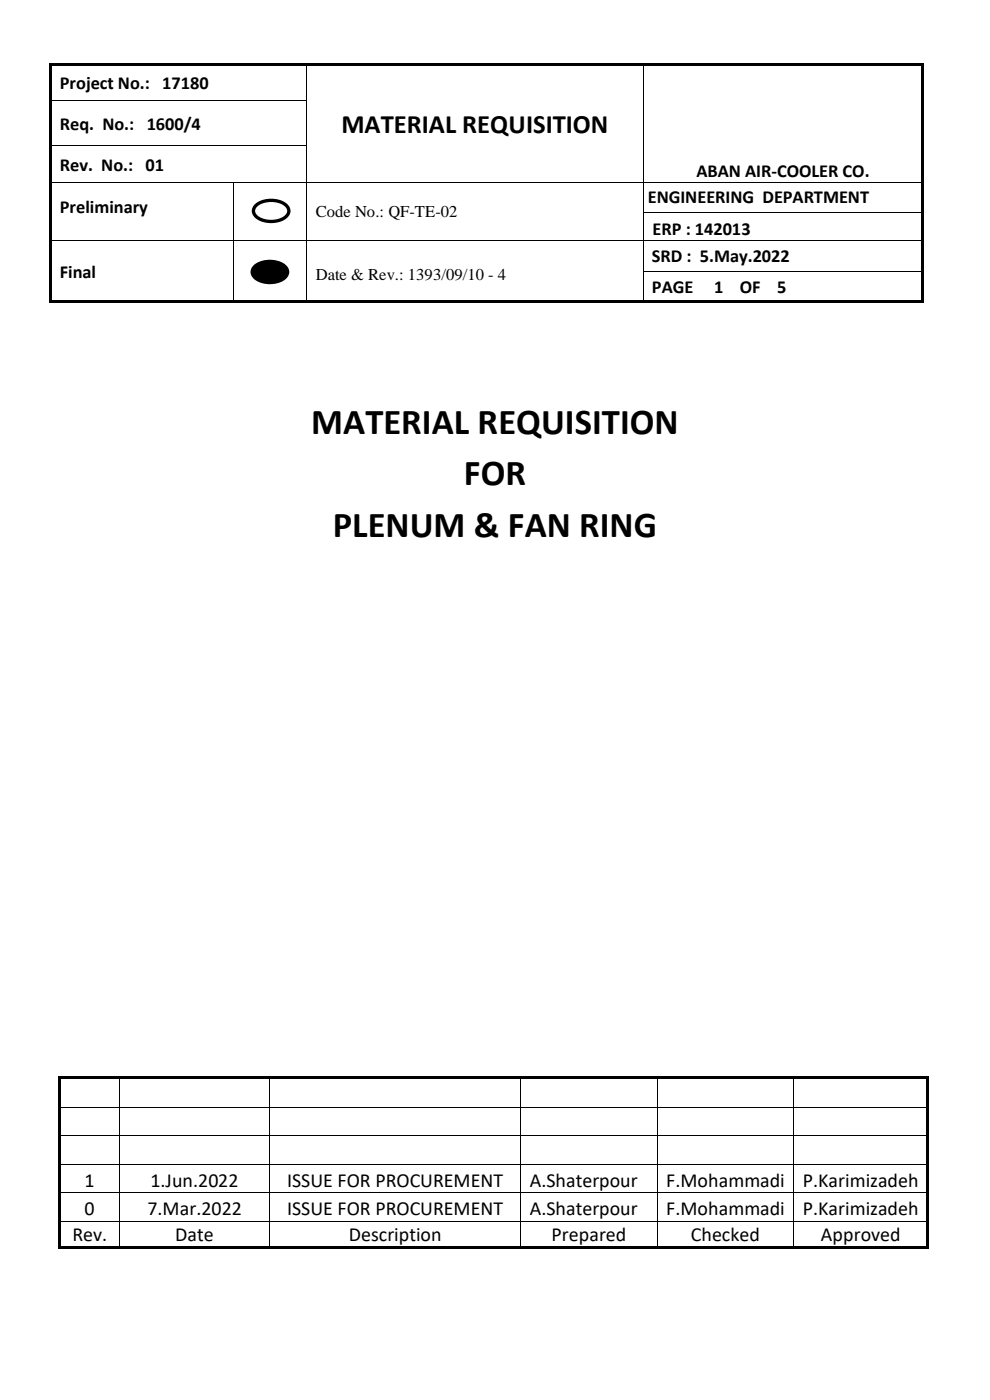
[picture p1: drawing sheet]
<svg xmlns="http://www.w3.org/2000/svg" width="210mm" height="297mm" viewBox="0 0 210 297" stroke-linecap="round" stroke-linejoin="round" font-family="sans-serif">
<g fill="#000">
<path d="M10.5 13.4h.5v.5h-.5zM11 13.4h54v.5h-54zM65 13.9h.2zM65 13.4h.5v.5h-.5zM65.5 13.4h70.9v.5h-70.9zM136.4 13.9h.2zM136.4 13.4h.5v.5h-.5zM136.9 13.4h58.6v.5h-58.6zM195.5 13.4h.5v.5h-.5zM10.5 38.6h.5v.2h-.5zM49.4 38.6h.1v.2h-.1zM65 21.3h.2v.5h-.2z"/>
<path d="M65 30.7h.2v.6h-.2zM65 38.6h.2v.2h-.2zM136.4 21.3h.2v.5h-.2zM136.4 30.7h.2v.6h-.2zM136.4 38.6h.2v.2h-.2zM195.5 38.6h.5v.2h-.5zM10.5 44.9h.5v.2h-.5zM10.5 50.9h.5v.2h-.5zM10.5 57.5h.5v.2h-.5zM49.4 44.9h.1v.2h-.1zM49.4 50.9h.1v.2h-.1zM49.4 57.5h.1v.2h-.1z"/>
<path d="M65 44.9h.2v.2h-.2zM65 50.9h.2v.2h-.2zM65 57.5h.2v.2h-.2zM136.4 44.9h.2v.2h-.2zM136.4 50.9h.2v.2h-.2zM136.4 57.5h.2v.2h-.2zM195.5 44.9h.5v.2h-.5zM195.5 50.9h.5v.2h-.5zM195.5 57.5h.5v.2h-.5zM10.5 63.8h.5v.5h-.5zM11 63.8h38.4v.5h-38.4zM49.4 63.8h.5v.5h-.5z"/>
<path d="M49.9 63.8h15.1v.5h-15.1zM65 63.8h.5v.5h-.5zM65.5 63.8h70.9v.5h-70.9zM136.4 63.8h.5v.5h-.5zM136.9 63.8h58.6v.5h-58.6zM195.5 63.8h.5v.5h-.5z"/>
</g>
<g fill="#000">
<path d="M10.5 13.9h.5v7.4h-.5z" fill-rule="evenodd"/>
<path d="M10.5 21.3h.5v.5h-.5z" fill-rule="evenodd"/>
<path d="M10.5 21.8h.5v8.9h-.5z" fill-rule="evenodd"/>
<path d="M10.5 30.7h.5v.6h-.5z" fill-rule="evenodd"/>
<path d="M10.5 31.3h.5v7.3h-.5z" fill-rule="evenodd"/>
<path d="M195.5 13.9h.5v7.4h-.5z" fill-rule="evenodd"/>
<path d="M195.5 21.3h.5v.5h-.5z" fill-rule="evenodd"/>
<path d="M195.5 21.8h.5v8.9h-.5z" fill-rule="evenodd"/>
<path d="M195.5 30.7h.5v.6h-.5z" fill-rule="evenodd"/>
<path d="M195.5 31.3h.5v7.3h-.5z" fill-rule="evenodd"/>
<path d="M10.5 38.8h.5v6.1h-.5z" fill-rule="evenodd"/>
<path d="M10.5 45.1h.5v5.8h-.5z" fill-rule="evenodd"/>
<path d="M10.5 51.1h.5v6.4h-.5z" fill-rule="evenodd"/>
<path d="M53.9 56.7a5.2 5.2 0 0 1 6.7 0 1.73 1.73 0 0 1-1 2.7 5.3 5.3 0 0 1-5.7-.7 1.46 1.46 0 0 1 0-2z" fill-rule="evenodd"/>
<path d="M195.5 38.8h.5v6.1h-.5z" fill-rule="evenodd"/>
<path d="M195.5 45.1h.5v5.8h-.5z" fill-rule="evenodd"/>
<path d="M195.5 51.1h.5v6.4h-.5z" fill-rule="evenodd"/>
<path d="M10.5 57.7h.5v6.1h-.5z" fill-rule="evenodd"/>
<path d="M195.5 57.7h.5v6.1h-.5z" fill-rule="evenodd"/>
</g>
<g fill="none" stroke="#000" stroke-width=".21">
<path d="M65.1 13.9v7.4M136.5 13.9v7.4M11 21.3h54M11 30.8h54M11 38.7h38.4M49.4 38.8v6.1M49.5 38.7h15.5M65.1 21.8v8.9M65.1 31.3v7.3M65.1 38.8v6.1M65.2 38.7h71.2M136.5 21.8v8.9"/>
<path d="M136.5 31.3v7.3M136.5 38.8v6.1M136.6 38.7h58.9M11 51h38.4M49.4 45.1v5.8M49.4 51.1v6.4M49.4 57.7v6.1M49.5 51h15.5M65.1 45.1v5.8M65.1 51.1v6.4M65.1 57.7v6.1M65.2 51h71.2"/>
<path d="M136.5 45.1v5.8M136.5 51.1v6.4M136.5 57.7v6.1M136.6 45h58.9M136.6 51h58.9M136.6 57.6h58.9"/>
</g>
<path d="M53.9 56.7a5.2 5.2 0 0 1 6.7 0 1.73 1.73 0 0 1-1 2.7 5.3 5.3 0 0 1-5.7-.7 1.46 1.46 0 0 1 0-2z" fill="none" stroke="#000" stroke-width=".71" stroke-linecap="butt"/>
<path d="M54.1 43.8a5.2 5.2 0 0 1 6.8 0 1.73 1.73 0 0 1-1 2.7 5.3 5.3 0 0 1-5.8-.8 1.46 1.46 0 0 1 0-1.9z" fill-rule="evenodd" fill="#fff"/>
<path d="M54.1 43.8a5.2 5.2 0 0 1 6.8 0 1.73 1.73 0 0 1-1 2.7 5.3 5.3 0 0 1-5.8-.8 1.46 1.46 0 0 1 0-1.9z" fill="none" stroke="#000" stroke-width=".71" stroke-linecap="butt"/>
<g fill="#000">
<path d="M12.4 228.4h.6v.6h-.6z" fill-rule="evenodd"/>
<path d="M12.4 228.4h.6v.5h-.6z" fill-rule="evenodd"/>
<path d="M12.4 229h.6v5.8h-.6z" fill-rule="evenodd"/>
<path d="M13 228.4h12.3v.5h-12.3z" fill-rule="evenodd"/>
<path d="M25.3 228.4h.5v.5h-.5z" fill-rule="evenodd"/>
<path d="M25.8 228.4h31.3v.5h-31.3z" fill-rule="evenodd"/>
<path d="M57.1 228.4h.5v.5h-.5z" fill-rule="evenodd"/>
<path d="M57.6 228.4h52.8v.5h-52.8z" fill-rule="evenodd"/>
<path d="M110.4 228.4h.5v.5h-.5z" fill-rule="evenodd"/>
<path d="M110.9 228.4h28.5v.5h-28.5z" fill-rule="evenodd"/>
<path d="M139.4 228.4h.5v.5h-.5z" fill-rule="evenodd"/>
<path d="M139.9 228.4h28.4v.5h-28.4z" fill-rule="evenodd"/>
<path d="M168.3 228.4h.5v.5h-.5z" fill-rule="evenodd"/>
<path d="M168.8 228.4h27.8v.5h-27.8z" fill-rule="evenodd"/>
<path d="M196.6 228.4h.5v.6h-.5z" fill-rule="evenodd"/>
<path d="M196.6 228.4h.5v.5h-.5z" fill-rule="evenodd"/>
<path d="M196.6 229h.5v5.8h-.5z" fill-rule="evenodd"/>
<path d="M12.4 235h.6v5.9h-.6z" fill-rule="evenodd"/>
<path d="M12.4 241h.6v5.9h-.6z" fill-rule="evenodd"/>
<path d="M12.4 247.1h.6v5.9h-.6z" fill-rule="evenodd"/>
<path d="M12.4 253.2h.6v5.8h-.6z" fill-rule="evenodd"/>
<path d="M196.6 235h.5v5.9h-.5z" fill-rule="evenodd"/>
<path d="M196.6 241h.5v5.9h-.5z" fill-rule="evenodd"/>
<path d="M196.6 247.1h.5v5.9h-.5z" fill-rule="evenodd"/>
<path d="M196.6 253.2h.5v5.8h-.5z" fill-rule="evenodd"/>
<path d="M12.4 259.2h.6v5.2h-.6z" fill-rule="evenodd"/>
<path d="M12.4 264.4h.6v.5h-.6z" fill-rule="evenodd"/>
<path d="M12.4 264.4h.6v.5h-.6z" fill-rule="evenodd"/>
<path d="M13 264.4h12.3v.5h-12.3z" fill-rule="evenodd"/>
<path d="M25.3 264.4h.5v.5h-.5z" fill-rule="evenodd"/>
<path d="M25.8 264.4h31.3v.5h-31.3z" fill-rule="evenodd"/>
<path d="M57.1 264.4h.5v.5h-.5z" fill-rule="evenodd"/>
<path d="M57.6 264.4h52.8v.5h-52.8z" fill-rule="evenodd"/>
<path d="M110.4 264.4h.5v.5h-.5z" fill-rule="evenodd"/>
<path d="M110.9 264.4h28.5v.5h-28.5z" fill-rule="evenodd"/>
<path d="M139.4 264.4h.5v.5h-.5z" fill-rule="evenodd"/>
<path d="M139.9 264.4h28.4v.5h-28.4z" fill-rule="evenodd"/>
<path d="M168.3 264.4h.5v.5h-.5z" fill-rule="evenodd"/>
<path d="M168.8 264.4h27.8v.5h-27.8z" fill-rule="evenodd"/>
<path d="M196.6 259.2h.5v5.2h-.5z" fill-rule="evenodd"/>
<path d="M196.6 264.4h.5v.5h-.5z" fill-rule="evenodd"/>
<path d="M196.6 264.4h.5v.5h-.5z" fill-rule="evenodd"/>
</g>
<g fill="#000">
<path d="M12.4 234.8h.6v.2h-.6zM25.3 228.9l.2 .1zM25.3 234.8h.2v.2h-.2zM57.1 228.9l.1 .1zM57.1 234.8h.1v.2h-.1zM110.4 228.9l.2 .1zM110.4 234.8h.2v.2h-.2zM139.4 228.9l.1 .1zM139.4 234.8h.1v.2h-.1zM168.3 228.9l.1 .1zM168.3 234.8h.1v.2h-.1zM196.6 234.8h.5v.2h-.5z"/>
<path d="M12.4 240.9h.6v.1h-.6zM12.4 246.9h.6v.2h-.6zM12.4 253h.6v.2h-.6zM12.4 259h.6v.2h-.6zM25.3 240.9h.2v.1h-.2zM25.3 246.9h.2v.2h-.2zM25.3 253h.2v.2h-.2zM25.3 259h.2v.2h-.2zM57.1 240.9h.1v.1h-.1zM57.1 246.9h.1v.2h-.1zM57.1 253h.1v.2h-.1zM57.1 259h.1v.2h-.1z"/>
<path d="M110.4 240.9h.2v.1h-.2zM110.4 246.9h.2v.2h-.2zM110.4 253h.2v.2h-.2zM110.4 259h.2v.2h-.2zM139.4 240.9h.1v.1h-.1zM139.4 246.9h.1v.2h-.1zM139.4 253h.1v.2h-.1zM139.4 259h.1v.2h-.1zM168.3 240.9h.1v.1h-.1zM168.3 246.9h.1v.2h-.1zM168.3 253h.1v.2h-.1zM168.3 259h.1v.2h-.1z"/>
<path d="M196.6 240.9h.5v.1h-.5zM196.6 246.9h.5v.2h-.5zM196.6 253h.5v.2h-.5zM196.6 259h.5v.2h-.5z"/>
</g>
<g fill="none" stroke="#000" stroke-width=".21">
<path d="M13 234.9h12.3M25.4 229v5.8M25.4 235v5.9M25.5 234.9h31.6M57.2 229v5.8M57.2 235v5.9M57.2 234.9h53.2M110.5 229v5.8M110.5 235v5.9M110.6 234.9h28.8M139.4 229v5.8M139.4 235v5.9"/>
<path d="M139.5 234.9h28.8M168.4 229v5.8M168.4 235v5.9M168.4 234.9h28.2M13 241h12.3M13 247h12.3M13 253.1h12.3M13 259.1h12.3M25.4 241v5.9M25.4 247.1v5.9M25.4 253.2v5.8M25.4 259.2v5.2"/>
<path d="M25.5 241h31.6M25.5 247h31.6M25.5 253.1h31.6M25.5 259.1h31.6M57.2 241v5.9M57.2 247.1v5.9M57.2 253.2v5.8M57.2 259.2v5.2M57.2 241h53.2M57.2 247h53.2M57.2 253.1h53.2M57.2 259.1h53.2"/>
<path d="M110.5 241v5.9M110.5 247.1v5.9M110.5 253.2v5.8M110.5 259.2v5.2M110.6 241h28.8M110.6 247h28.8M110.6 253.1h28.8M110.6 259.1h28.8M139.4 241v5.9M139.4 247.1v5.9M139.4 253.2v5.8M139.4 259.2v5.2"/>
<path d="M139.5 241h28.8M139.5 247h28.8M139.5 253.1h28.8M139.5 259.1h28.8M168.4 241v5.9M168.4 247.1v5.9M168.4 253.2v5.8M168.4 259.2v5.2M168.4 241h28.2M168.4 247h28.2M168.4 253.1h28.2M168.4 259.1h28.2"/>
</g>
<g font-size="7.7">
<text x="66" y="92.1">MATERIAL REQUISITION</text>
<text x="98.4" y="103">FOR</text>
<text x="70.6" y="113.9">PLENUM &amp; FAN RING</text>
</g>
<text font-size="5.6" x="72.4" y="28.3">MATERIAL REQUISITION</text>
<g font-size="4.2">
<text x="17.9" y="251.8">1</text>
<text x="31.9" y="251.8">1.Jun.2022</text>
<text x="60.9" y="251.8">ISSUE FOR PROCUREMENT</text>
<text x="112.4" y="251.8">A.Shaterpour</text>
<text x="141.4" y="251.8">F.Mohammadi</text>
<text x="170.3" y="251.8">P.Karimizadeh</text>
<text x="17.9" y="257.9">0</text>
<text x="31.3" y="257.9">7.Mar.2022</text>
<text x="60.9" y="257.9">ISSUE FOR PROCUREMENT</text>
<text x="112.4" y="257.9">A.Shaterpour</text>
<text x="141.4" y="257.9">F.Mohammadi</text>
<text x="170.3" y="257.9">P.Karimizadeh</text>
<text x="15.4" y="263.2">Rev.</text>
<text x="37.2" y="263.2">Date</text>
<text x="74" y="263.2">Description</text>
<text x="117" y="263.2">Prepared</text>
<text x="146.6" y="263.2">Checked</text>
<text x="174.2" y="263.2">Approved</text>
</g>
<g font-size="3.9">
<text x="12.7" y="18.9">Project No.: 17180</text>
<text x="12.7" y="27.6">Req. No.: 1600/4</text>
<text x="12.7" y="36.2">Rev. No.: 01</text>
<text x="147.7" y="37.5">ABAN AIR-COOLER CO.</text>
<text x="12.7" y="45.1">Preliminary</text>
<text x="137.4" y="43.1">ENGINEERING DEPARTMENT</text>
<text x="138.4" y="49.8">ERP : 142013</text>
<text x="12.7" y="58.9">Final</text>
<text x="138.3" y="55.6">SRD : 5.May.2022</text>
<text x="138.3" y="62.1">PAGE</text>
<text x="151.5" y="62.1">1</text>
<text x="157" y="62.1">OF</text>
<text x="164.9" y="62.1">5</text>
</g>
<g font-size="3.5">
<text x="67" y="46.1">Code No.: QF-TE-02</text>
<text x="67" y="59.4">Date &amp; Rev.: 1393/09/10 - 4</text>
</g>
</svg>
